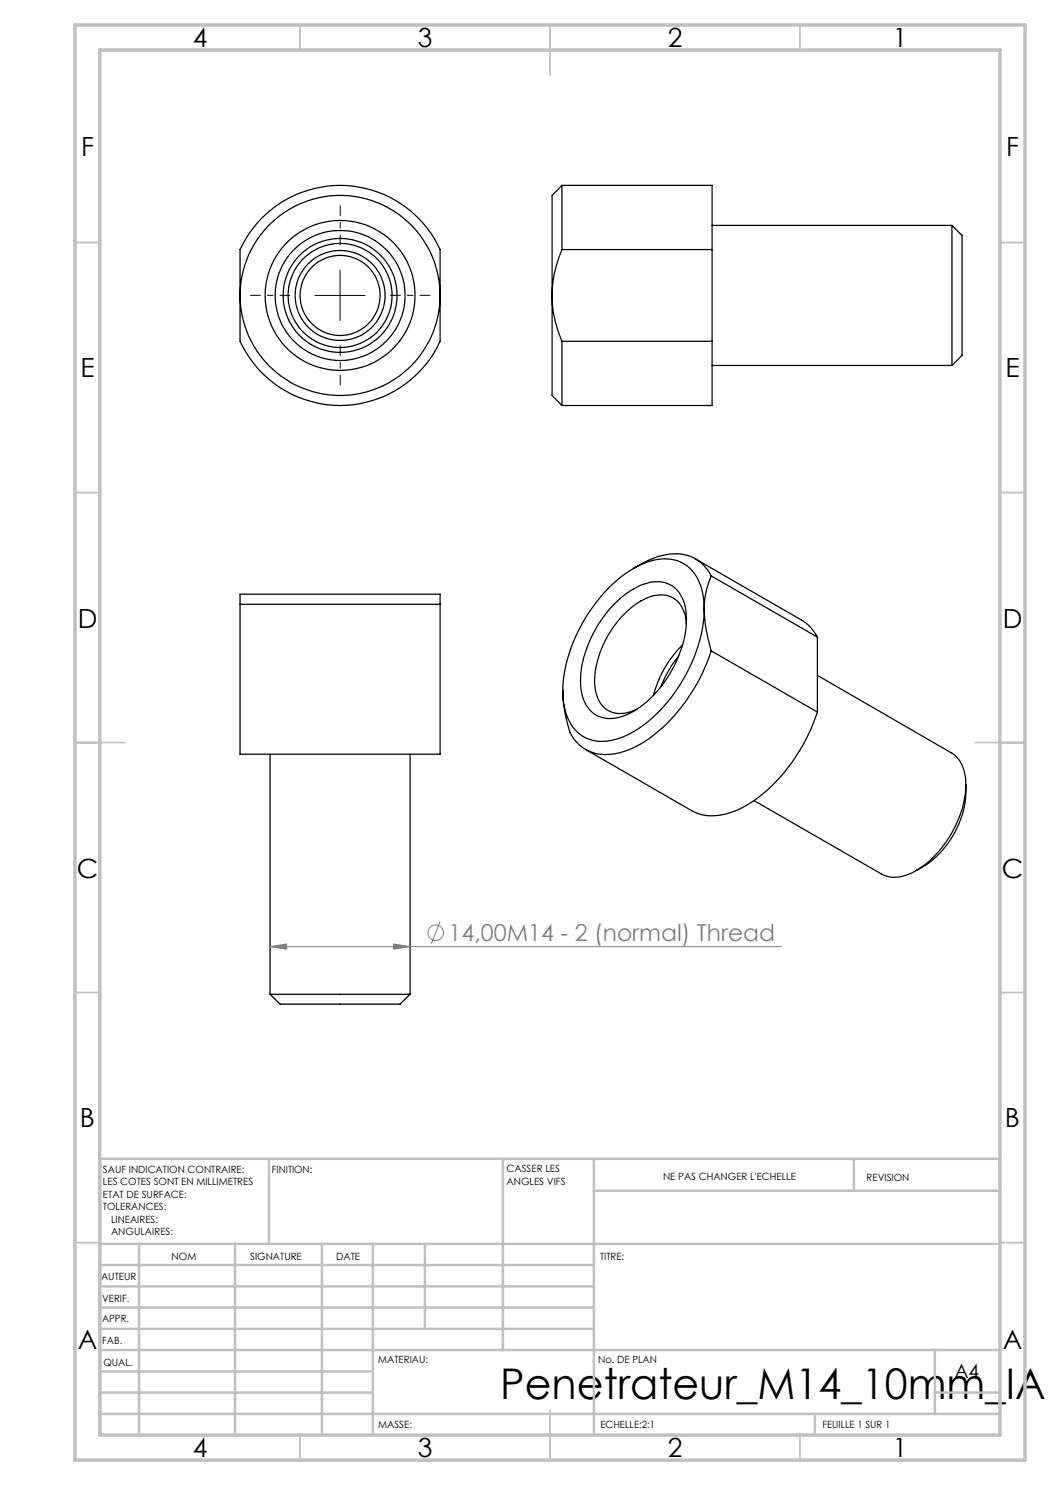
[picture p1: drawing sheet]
<svg xmlns="http://www.w3.org/2000/svg" width="210mm" height="297mm" viewBox="0 0 210 297" stroke-linecap="round" stroke-linejoin="round" font-family="sans-serif">
<g fill="none" stroke="#000" stroke-width=".25">
<path d="M112.4 37.1v12.8M112.4 37.1h30v12.8M112.4 37.1l-2 2v20M48 59.1a20 20 0 0 0 20 20 20 20 0 0 0 20-20M48 59.1v9.2a22 22 0 0 0 20 12.8 22 22 0 0 0 20-12.8v-9.2M48 59.1v-9.2a22 22 0 0 1 20-12.8 22 22 0 0 1 20 12.8v9.2M48 59.1a20 20 0 0 1 20-20 20 20 0 0 1 20 20M110.4 59.1a22.8 22.8 0 0 0 2 9.2M110.4 59.1v20l2 2M112.4 49.9a22.4 22.4 0 0 0-2 9.2M112.4 49.9h30M142.4 45.1h48"/>
<path d="M142.4 49.9v18.4M190.4 45.1l2 2v24l-2 2M190.4 45.1v28M112.4 68.3v12.8M112.4 68.3h30M142.4 68.3v12.8h-30M142.4 73.1h48M126.7 113.7a16.4 16.4 0 0 1 8.3-2.9 7.6 7.6 0 0 1 7.2 4.4M139.1 111.8l21.4 12.3a8.2 8.2 0 0 1 3 3.3M142.2 115.2a16.8 16.8 0 0 0-1.4 6.6M142.2 115.2l21.3 12.2M48 120.9v29.9h40v-29.9"/>
<path d="M48 120.9h40M48 120.9v-2.1h40v2.1M122.5 121.2a14.3 14.3 0 0 1 8.4-4.9 5.6 5.6 0 0 1 6 4.5 17.9 17.9 0 0 1-2 12.2 21.4 21.4 0 0 1-9.6 10 6.1 6.1 0 0 1-7.3-.9 9.3 9.3 0 0 1-1.8-7.7 24.2 24.2 0 0 1 6.3-13.2zM135.7 131.2a20.2 20.2 0 0 0-3.4 6M136.5 129a21.7 21.7 0 0 0-5.8 10.1M137.3 124.8a5.8 5.8 0 0 0-3.6-5.6 7.4 7.4 0 0 0-6.2 1.4 20.3 20.3 0 0 0-8.6 15.9 6.2 6.2 0 0 0 3.1 5.8 6.2 6.2 0 0 0 5.4-.5M140.8 121.8a31.5 31.5 0 0 1-9.6 21.1 17.2 17.2 0 0 1-10.6 5.4 7.4 7.4 0 0 1-7.4-5.7l-.6-2.6v-1.8M140.8 121.8a31.4 31.4 0 0 0 1.4 8.4M140.8 121.8a10.6 10.6 0 0 0-3.4-8.6 8.6 8.6 0 0 0-8.6-.5 26.7 26.7 0 0 0-12.2 11.8 29.3 29.3 0 0 0-4 13.7M142.2 130.2a34.3 34.3 0 0 1-14.1 18.6 11.8 11.8 0 0 1-9.8 1.6 7.4 7.4 0 0 1-4.8-5.7l-.8-4.2-.1-2.3M142.2 130.2l21.3 12.2M163.5 135.1l26.8 15.5a6.5 6.5 0 0 1 2.8 5.8 21.6 21.6 0 0 1-9.8 17.7"/>
<path d="M163.5 127.4v15M54 150.8v48.1M82 150.8v48.1M163.5 142.4a34.6 34.6 0 0 1-14.2 18.6 11.8 11.8 0 0 1-9.8 1.7l-1.2-.6-21.2-12.2M193.2 156.9a18.6 18.6 0 0 1-9.9 17.2M150.8 160.1l25.5 14.7a6 6 0 0 0 5.6 0l1.4-.7M54 198.9h28M54 198.9l2 1.9h24l2-1.9"/>
<circle cx="68" cy="59.1" r="10.4"/>
<circle cx="68" cy="59.1" r="8"/>
<circle cx="68" cy="59.1" r="9"/>
<circle cx="68" cy="59.1" r="13"/>
<circle cx="68" cy="59.1" r="11.4"/>
<circle cx="68" cy="59.1" r="15"/>
</g>
<g fill="none" stroke="#808080" stroke-width=".2">
<path d="M54 189.3l3.3-.5v1zM54 189.3h102.3M78.7 188.8l3.3 .5-3.3 .5zM88 184.3l-1.7 4.5"/>
<circle cx="87.1" cy="186.6" r="1.56"/>
</g>
<path d="M58 59.1h-8M68 49.1v-8M78 59.1h8M68 69.1v8" fill="none" stroke="#000" stroke-width=".2" stroke-dasharray="30.5 1.3 1.3 1.3" stroke-dashoffset="28.4" stroke-linecap="butt"/>
<path d="M63 59.1h10M68 54.1v10" fill="none" stroke="#000" stroke-width=".2"/>
<g fill="none" stroke="#c0c0c0" stroke-width=".35">
<path d="M60 5v5M110 5v10M160 5v5M15 48.5h5M200 48.5h5M15 98.5h5M200 98.5h5M15 148.5h10M195 148.5h10M15 198.5h5M200 198.5h5M15 248.5h5"/>
<path d="M200 248.5h5M60 287v5M110 282v10M160 287v5"/>
</g>
<g fill="none" stroke="#c0c0c0" stroke-width=".5">
<path d="M53.8 231.8v17M100.6 231.8v38.2M118.8 231.8v55.2M118.8 238.2h81.2M170.8 231.8v6.4M200 231.8h-180v55.2M20 248.8h180M20 257.3h98.8M20 253h98.8M27.8 248.8v38.2M47 248.8v38.2M64.4 248.8v38.2"/>
<path d="M74.6 248.8v38.2M85 248.8v17M20 265.8h98.8M20 261.5h98.8M20 278.5h54.6M20 274.3h54.6M20 270h180M187 278.5h13M187 270v12.8M20 282.8h180M163 282.8v4.2"/>
</g>
<path d="M15 5h190v287h-190zM20 10h180v277h-180z" fill="none" stroke="#c0c0c0" stroke-width=".7"/>
<path d="M78.7 188.8l3.3 .5-3.3 .5zM54 189.3l3.3-.5v1z" fill="#808080"/>
<text font-size="8.5" x="100.1" y="279.7">Penetrateur_M14_10mm_IA</text>
<g font-size="5.3">
<text x="38.5" y="9.5">4</text>
<text x="83.5" y="9.5">3</text>
<text x="133.6" y="9.5">2</text>
<text x="178.6" y="9.5">1</text>
<text x="16.2" y="31.3">F</text>
<text x="201.2" y="31.3">F</text>
<text x="16.1" y="75.5">E</text>
<text x="201.1" y="75.5">E</text>
<text x="15.5" y="125.5">D</text>
<text x="200.5" y="125.5">D</text>
<text x="15.4" y="175.5">C</text>
<text x="200.4" y="175.5">C</text>
<text x="16" y="225.5">B</text>
<text x="201" y="225.5">B</text>
<text x="15.5" y="269.8">A</text>
<text x="200.5" y="269.8">A</text>
<text x="38.5" y="291.5">4</text>
<text x="83.5" y="291.5">3</text>
<text x="133.6" y="291.5">2</text>
<text x="178.6" y="291.5">1</text>
</g>
<text font-size="4.7" fill="#808080" x="89.7" y="188.2">14,00M14 - 2 (normal) Thread</text>
<text font-size="3.9" x="190.9" y="275.5">A4</text>
<g font-size="2">
<text x="20.6" y="234.6">SAUF INDICATION CONTRAIRE:</text>
<text x="20.6" y="237.1">LES COTES SONT EN MILLIMETRES</text>
<text x="20.6" y="239.6">ETAT DE SURFACE:</text>
<text x="54.4" y="234.6">FINITION:</text>
<text x="101.3" y="234.5">CASSER LES</text>
<text x="101.3" y="237">ANGLES VIFS</text>
<text x="132.6" y="236">NE PAS CHANGER L'ECHELLE</text>
<text x="173.3" y="236.2">REVISION</text>
<text x="20.6" y="242.1">TOLERANCES:</text>
<text x="22.2" y="244.6">LINEAIRES:</text>
<text x="22.2" y="247.1">ANGULAIRES:</text>
<text x="34.3" y="252">NOM</text>
<text x="50" y="251.9">SIGNATURE</text>
<text x="67.2" y="251.9">DATE</text>
<text x="120" y="251.9">TITRE:</text>
<text x="20.2" y="256.1">AUTEUR</text>
<text x="20.4" y="260.3">VERIF.</text>
<text x="20.4" y="264.4">APPR.</text>
<text x="20.5" y="268.8">FAB.</text>
<text x="20.7" y="273.1">QUAL.</text>
<text x="75.7" y="272.5">MATERIAU:</text>
<text x="119.6" y="272.5">No. DE PLAN</text>
<text x="75.6" y="285.5">MASSE:</text>
<text x="120.1" y="285.6">ECHELLE:2:1</text>
<text x="164.5" y="285.6">FEUILLE 1 SUR 1</text>
</g>
</svg>
